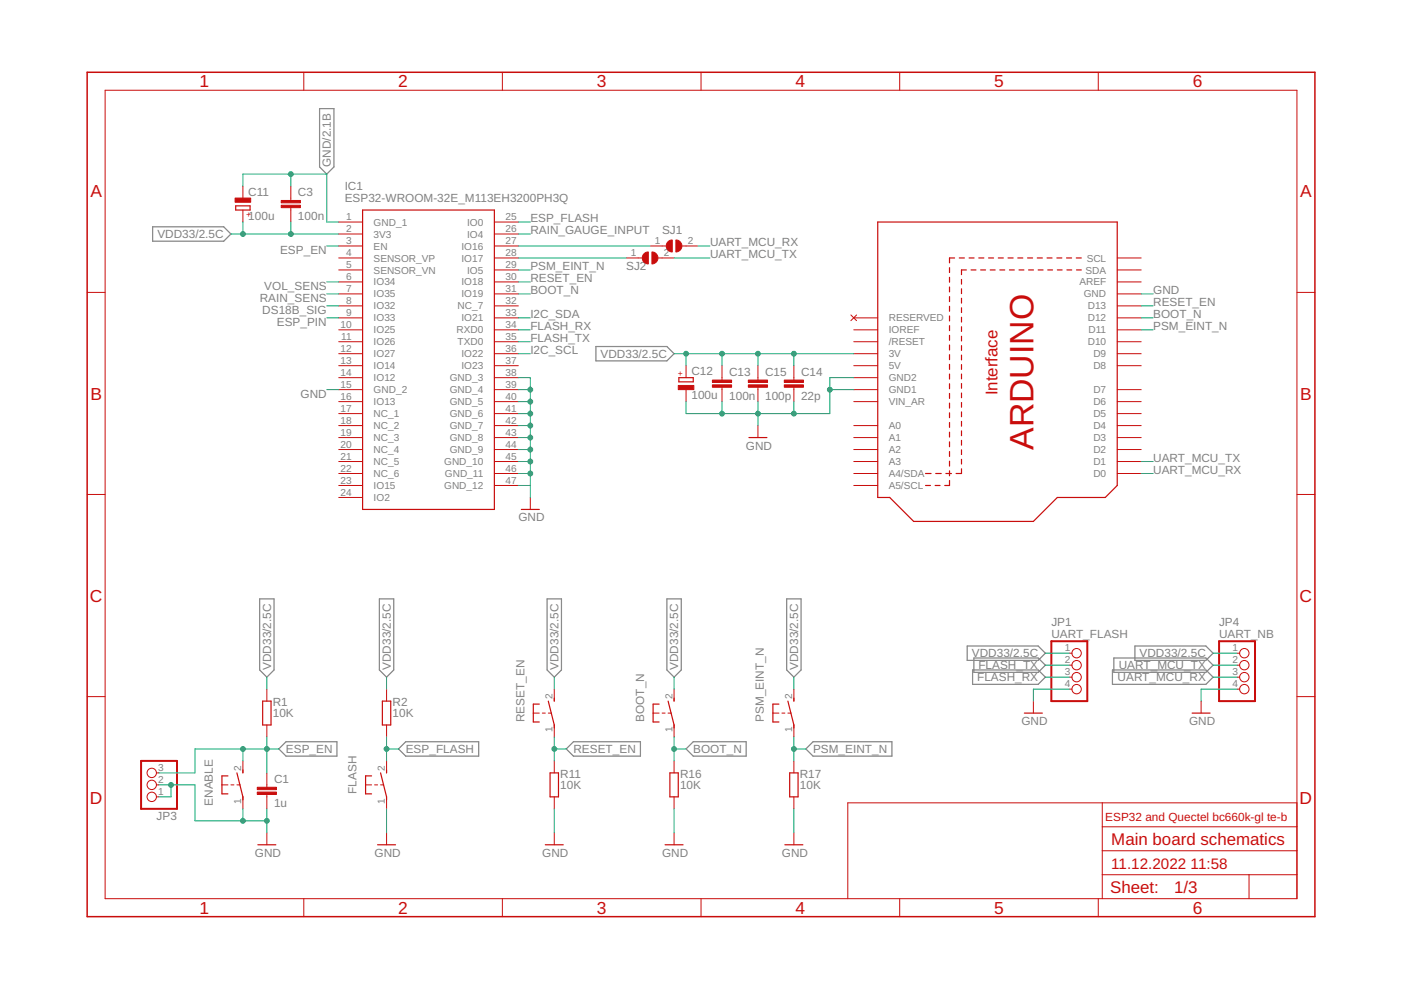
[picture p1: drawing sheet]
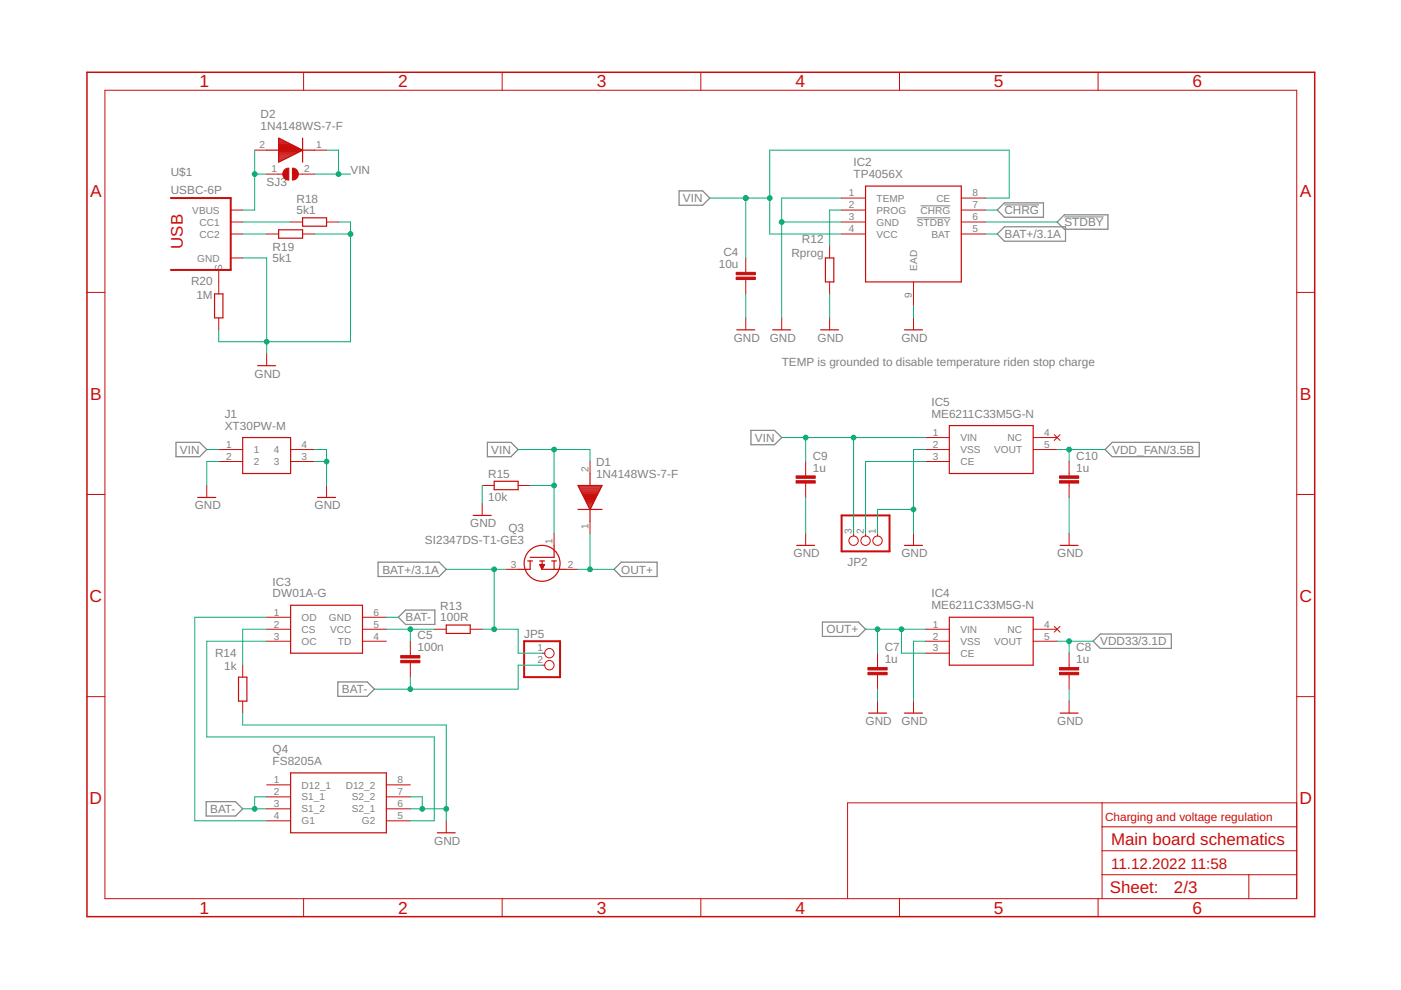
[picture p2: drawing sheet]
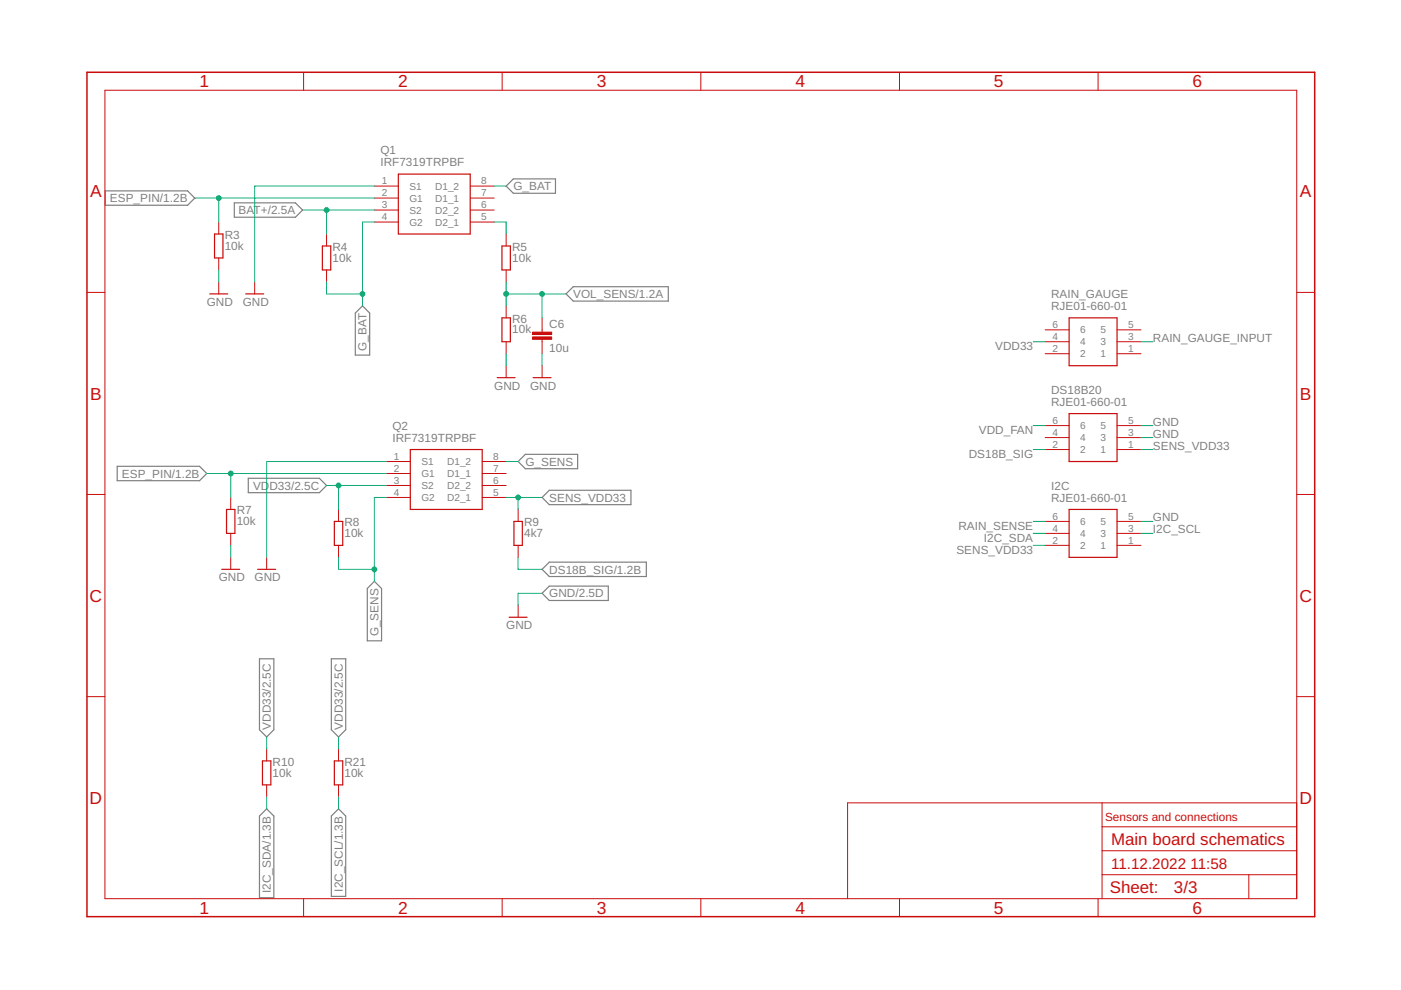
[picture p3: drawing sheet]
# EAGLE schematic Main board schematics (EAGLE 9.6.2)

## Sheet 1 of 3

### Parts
BOOT_N  31-XX  [B3F-31XX]
C1  1u  C-EUC0805  [C0805]
C3  100n  C-EUC0805  [C0805]
C11  100u  CPOL-EUD  [PANASONIC_D]
C12  100u  CPOL-EUD  [PANASONIC_D]
C13  100n  C-EUC0805  [C0805]
C14  22p  C-EUC0805  [C0805]
C15  100p  C-EUC0805  [C0805]
ENABLE  31-XX  [B3F-31XX]
FLASH  31-XX  [B3F-31XX]
IC1  ESP32-WROOM-32E_M113EH3200PH3Q  [ESP32WROOM32EM113EH3200PH3Q0]
JP1  UART_FLASH  PINHD-1X4  [1X04]
JP3  PINHD-1X3  [1X03]
JP4  UART_NB  PINHD-1X4  [1X04]
PSM_EINT_N  31-XX  [B3F-31XX]
R1  10K  R-EU_R0805  [R0805]
R2  10K  R-EU_R0805  [R0805]
R11  10K  R-EU_R0805  [R0805]
R16  10K  R-EU_R0805  [R0805]
R17  10K  R-EU_R0805  [R0805]
RESET_EN  31-XX  [B3F-31XX]
SJ1  SJ  [SJ]
SJ2  SJ  [SJ]
U2  ARDUINOR3-BPLACE  [ARDUINOR3]

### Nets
BOOT_N: BOOT_N.1(P) IC1.31(IO19) R16.2 U2.D12
DS18B_SIG: IC1.8(IO32) ; also sheet 3
ESP_EN: C1.1 ENABLE.2(S) IC1.3(EN) JP3.3 R1.1
ESP_FLASH: FLASH.2(S) IC1.25(IO0) R2.1
ESP_PIN: IC1.9(IO33) ; also sheet 3
FLASH_RX: IC1.34(RXD0) JP1.3
FLASH_TX: IC1.35(TXD0) JP1.2
GND: C1.2 C3.1 C11.- C12.- C13.2 C14.2 C15.2 ENABLE.1(P) FLASH.1(P) IC1.1(GND_1) IC1.15(GND_2) IC1.38(GND_3) IC1.39(GND_4) IC1.40(GND_5) IC1.41(GND_6) IC1.42(GND_7) IC1.43(GND_8) IC1.44(GND_9) IC1.45(GND_10) IC1.46(GND_11) IC1.47(GND_12) JP1.4 JP3.1 JP3.2 JP4.4 R11.1 R16.1 R17.1 U2.D14(GND) U2.GND U2.GND1 U2.GND2 ; also sheet 2,3
I2C_SCL: IC1.36(IO22) ; also sheet 3
I2C_SDA: IC1.33(IO21) ; also sheet 3
N$1: IC1.27(IO16) SJ1.1
N$2: IC1.28(IO17) SJ2.1
PSM_EINT_N: IC1.29(IO5) PSM_EINT_N.1(P) R17.2 U2.D11
RAIN_GAUGE_INPUT: IC1.26(IO4) ; also sheet 3
RAIN_SENS: IC1.7(IO35)
RESET_EN: IC1.30(IO18) R11.2 RESET_EN.1(P) U2.D13
UART_MCU_RX: JP4.3 SJ1.2 U2.D0
UART_MCU_TX: JP4.2 SJ2.2 U2.D1
VDD33: BOOT_N.2(S) C3.2 C11.+ C12.+ C13.1 C14.1 C15.1 IC1.2(3V3) JP1.1 JP4.1 PSM_EINT_N.2(S) R1.2 R2.2 RESET_EN.2(S) U2.VBAT(3V) ; also sheet 2,3
VOL_SENS: IC1.6(IO34) ; also sheet 3
Unconnected: IC1.4(SENSOR_VP) IC1.5(SENSOR_VN) IC1.10(IO25) IC1.11(IO26) IC1.12(IO27) IC1.13(IO14) IC1.14(IO12) IC1.16(IO13) IC1.17(NC_1) IC1.18(NC_2) IC1.19(NC_3) IC1.20(NC_4) IC1.21(NC_5) IC1.22(NC_6) IC1.23(IO15) IC1.24(IO2) IC1.32(NC_7) IC1.37(IO23) U2.A0 U2.A1 U2.A2 U2.A3 U2.A4(A4/SDA) U2.A5(A5/SCL) U2.AREF U2.D2 U2.D3 U2.D4 U2.D5 U2.D6 U2.D7 U2.D8 U2.D9 U2.D10 U2.IOREF U2.RESERVED U2.RESET(/RESET) U2.SCL U2.SDA

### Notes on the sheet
- ESP32 and Quectel bc660k-gl te-b

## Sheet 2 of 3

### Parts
C4  10u  C-EUC0805  [C0805]
C5  100n  C-EUC0805  [C0805]
C7  1u  C-EUC0805  [C0805]
C8  1u  C-EUC0805  [C0805]
C9  1u  C-EUC0805  [C0805]
C10  1u  C-EUC0805  [C0805]
D1  1N4148WS-7-F  [SOD2513X120N]
D2  1N4148WS-7-F  [SOD2513X120N]
IC2  TP4056X  [SOIC127P600X175-9N]
IC3  DW01A-G  [SOT95P280X135-6N]
IC4  ME6211C33M5G-N  [SOT95P270X145-5N]
IC5  ME6211C33M5G-N  [SOT95P270X145-5N]
J1  XT30PW-M  [XT30PWM]
JP2  PINHD-1X3  [1X03]
JP5  PINHD-1X2  [1X02]
Q3  SI2347DS-T1-GE3  [SOT95P237X112-3N]
Q4  FS8205A  [SOP65P640X120-8N]
R12  Rprog  R-EU_R0805  [R0805]
R13  100R  R-EU_R0805  [R0805]
R14  1k  R-EU_R0805  [R0805]
R15  10k  R-EU_R0805  [R0805]
R18  5k1  R-EU_R0805  [R0805]
R19  5k1  R-EU_R0805  [R0805]
R20  1M  R-EU_R0805  [R0805]
SJ3  SJ  [SJ]
U$1  USBC-6P  [USCX-06FX-XXMX-01]

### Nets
!CHRG: IC2.7(!CHRG)
!STDBY: IC2.6(!STDBY)
BAT+: IC2.5(BAT) JP5.1 Q3.3(D) R13.2 ; also sheet 3
BAT-: C5.2 IC3.6(GND) JP5.2 Q4.2(S1_1) Q4.3(S1_2)
GND: C4.2 C7.2 C8.2 C9.2 C10.2 IC2.1(TEMP) IC2.3(GND) IC2.9(EAD) IC4.2(VSS) IC5.2(VSS) J1.2 J1.3 J1.4 JP2.1 Q4.6(S2_1) Q4.7(S2_2) R12.2 R14.1 R15.1 R18.1 R19.1 R20.2 U$1.GND1(GND) U$1.GND2(GND) ; also sheet 1,3
N$4: IC2.2(PROG) R12.1
N$5: D2.2(A) SJ3.1 U$1.VBUS1(VBUS) U$1.VBUS2(VBUS)
N$6: IC5.3(CE) JP2.2
N$7: C5.1 IC3.5(VCC) R13.1
N$8: R20.1 U$1.SHIELD1(S) U$1.SHIELD2(S) U$1.SHIELD3(S) U$1.SHIELD4(S)
N$9: IC3.2(CS) R14.2
N$10: IC3.1(OD) Q4.4(G1)
N$11: R19.2 U$1.CC2
N$12: IC3.3(OC) Q4.5(G2)
N$13: R18.2 U$1.CC1
OUT+: C7.1 D1.1(K) IC4.1(VIN) IC4.3(CE) Q3.2(S)
VDD33: C8.1 IC4.5(VOUT) ; also sheet 1,3
VDD_FAN: C10.1 IC5.5(VOUT) ; also sheet 3
VIN: C4.1 C9.1 D1.2(A) D2.1(K) IC2.4(VCC) IC2.8(CE) IC5.1(VIN) J1.1 JP2.3 Q3.1(G) R15.2 SJ3.2
Unconnected: IC3.4(TD) IC4.4(NC) IC5.4(NC) Q4.1(D12_1) Q4.8(D12_2)

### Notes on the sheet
- TEMP is grounded to disable temperature riden stop charge
- Charging and voltage regulation

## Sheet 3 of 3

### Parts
C6  10u  C-EUC1206  [C1206]
DS18B20  RJE01-660-01  [RJE0166001]
I2C  RJE01-660-01  [RJE0166001]
Q1  IRF7319TRPBF  [SOIC127P600X175-8N]
Q2  IRF7319TRPBF  [SOIC127P600X175-8N]
R3  10k  R-EU_R0805  [R0805]
R4  10k  R-EU_R0805  [R0805]
R5  10k  R-EU_R0805  [R0805]
R6  10k  R-EU_R0805  [R0805]
R7  10k  R-EU_R0805  [R0805]
R8  10k  R-EU_R0805  [R0805]
R9  4k7  R-EU_R0805  [R0805]
R10  10k  R-EU_R0805  [R0805]
R21  10k  R-EU_R0805  [R0805]
RAIN_GAUGE  RJE01-660-01  [RJE0166001]

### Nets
BAT+: Q1.3(S2) R4.1 ; also sheet 2
DS18B_SIG: DS18B20.2 R9.1 ; also sheet 1
ESP_PIN: Q1.2(G1) Q2.2(G1) R3.2 R7.2 ; also sheet 1
G_BAT: Q1.4(G2) Q1.8(D1_2) R4.2
G_SENS: Q2.4(G2) Q2.8(D1_2) R8.2
GND: C6.2 DS18B20.3 DS18B20.5 I2C.5 Q1.1(S1) Q2.1(S1) R3.1 R6.1 R7.1 ; also sheet 1,2
I2C_SCL: I2C.3 R21.1 ; also sheet 1
I2C_SDA: I2C.4 R10.1 ; also sheet 1
N$3: Q1.5(D2_1) R5.2
RAIN_GAUGE_INPUT: RAIN_GAUGE.3 ; also sheet 1
RAIN_SENSE: I2C.6
SENS_VDD33: DS18B20.1 I2C.2 Q2.5(D2_1) R9.2
VDD33: Q2.3(S2) R8.1 R10.2 R21.2 RAIN_GAUGE.4 ; also sheet 1,2
VDD_FAN: DS18B20.6 ; also sheet 2
VOL_SENS: C6.1 R5.1 R6.2 ; also sheet 1
Unconnected: DS18B20.4 I2C.1 Q1.6(D2_2) Q1.7(D1_1) Q2.6(D2_2) Q2.7(D1_1) RAIN_GAUGE.1 RAIN_GAUGE.2 RAIN_GAUGE.5 RAIN_GAUGE.6

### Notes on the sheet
- Sensors and connections

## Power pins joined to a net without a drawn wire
5V: U2.5V
VIN_AR: U2.VIN_AR

## Module A
Ports: 
